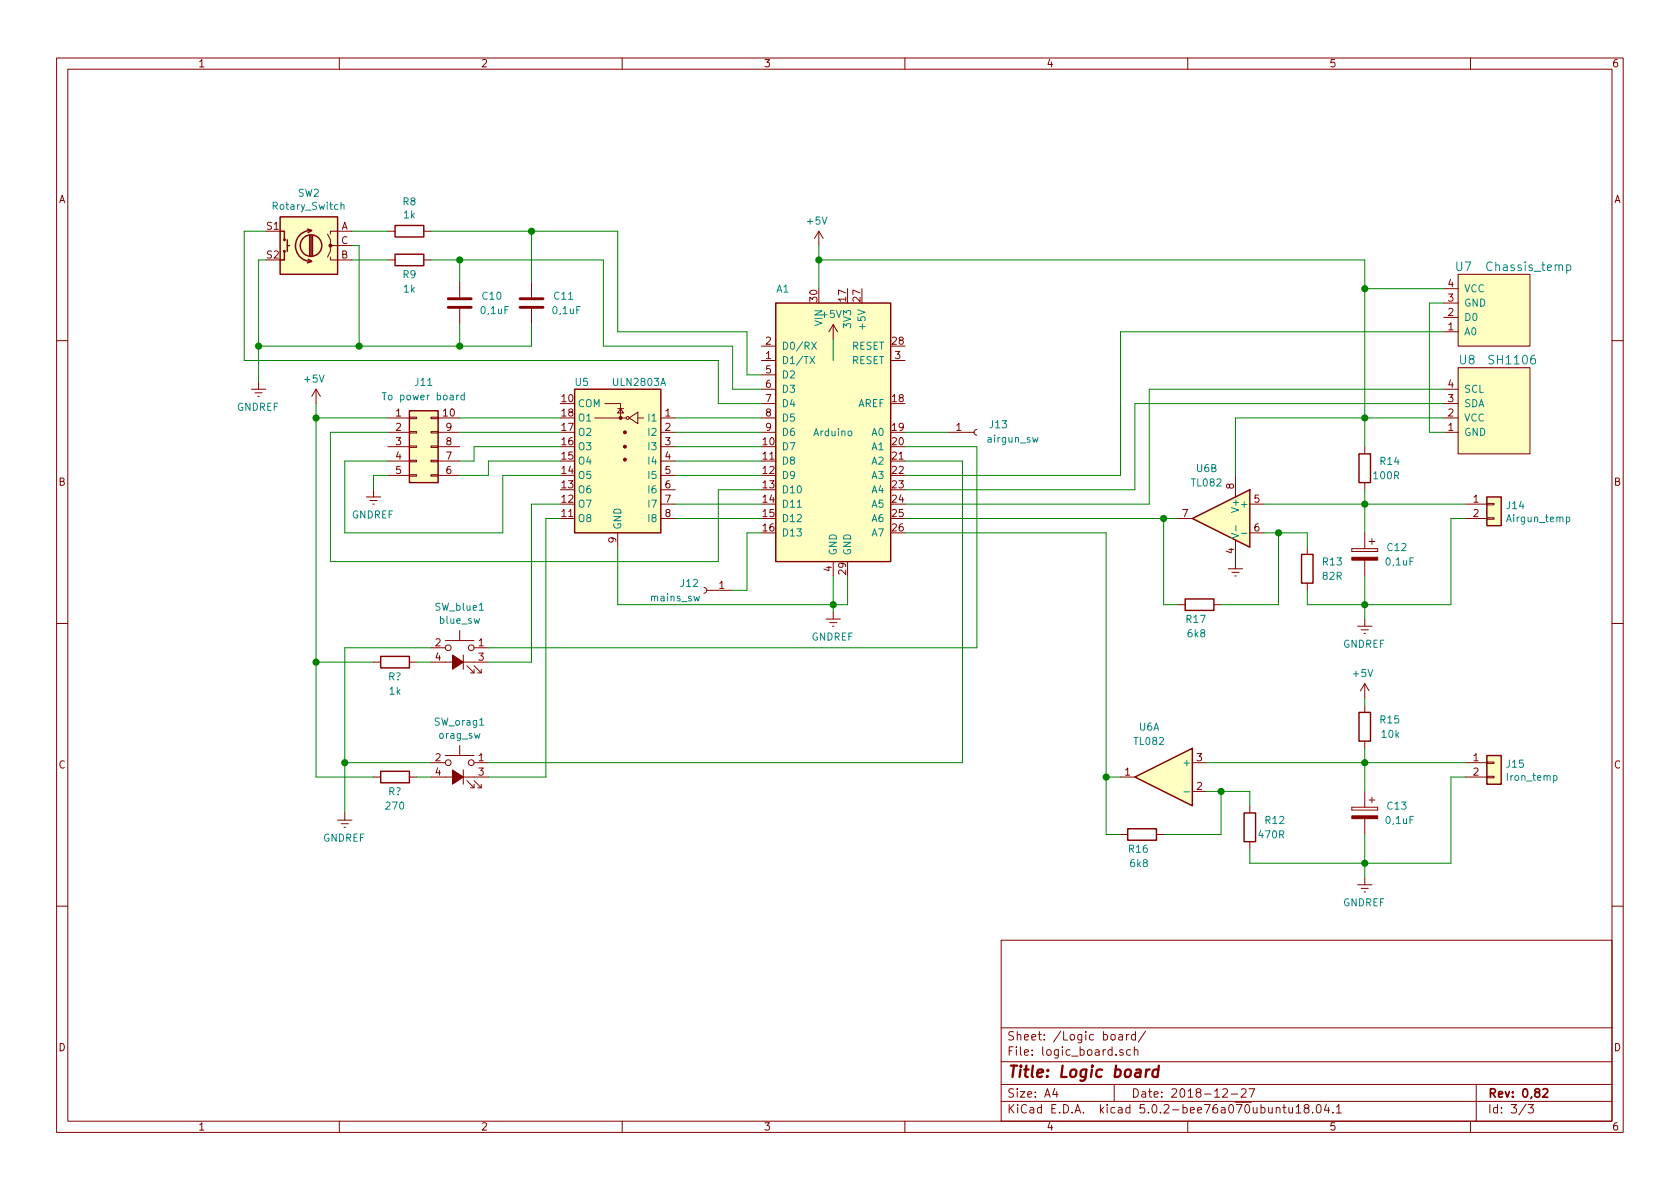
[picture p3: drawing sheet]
EESchema Schematic File Version 4
LIBS:Solder station-cache
EELAYER 26 0
EELAYER END
$Descr A4 11693 8268
encoding utf-8
Sheet 3 3
Title "Logic board"
Date "2018-12-27"
Rev "0,82"
Comp ""
Comment1 ""
Comment2 ""
Comment3 ""
Comment4 ""
$EndDescr
$Comp
L Solder-station-rescue:Arduino_Nano_v2.x-MCU_Module A?
U 1 1
P 5800 3000
AR Path="/5C273FF1/5C274725/5C288449" Ref="A?"  Part="1" 
AR Path="/5C287C9A/5C288449" Ref="A1"  Part="1" 
F 0 "A1" H 5450 4000 50  0000 C CNN
F 1 "Arduino" H 5800 3000 50  0000 C CNN
F 2 "Module:Arduino_Nano" H 5950 2050 50  0001 L CNN
F 3 "https://www.arduino.cc/en/uploads/Main/ArduinoNanoManual23.pdf" H 5800 2000 50  0001 C CNN
	1    5800 3000
	1    0    0    -1  
$EndComp
$Comp
L Solder-station-rescue:Rotary_Encoder_Switch-Device SW?
U 1 1
P 2150 1700
AR Path="/5C273FF1/5C274725/5C288450" Ref="SW?"  Part="1" 
AR Path="/5C287C9A/5C288450" Ref="SW2"  Part="1" 
F 0 "SW2" H 2150 2067 50  0000 C CNN
F 1 "Rotary_Switch" H 2150 1976 50  0000 C CNN
F 2 "" H 2000 1860 50  0001 C CNN
F 3 "~" H 2150 1960 50  0001 C CNN
	1    2150 1700
	-1   0    0    -1  
$EndComp
$Comp
L Solder-station-rescue:SW_Push_LED-Switch SW_blue?
U 1 1
P 3200 4600
AR Path="/5C273FF1/5C274725/5C288457" Ref="SW_blue?"  Part="1" 
AR Path="/5C287C9A/5C288457" Ref="SW_blue1"  Part="1" 
F 0 "SW_blue1" H 3200 4985 50  0000 C CNN
F 1 "blue_sw" H 3200 4894 50  0000 C CNN
F 2 "" H 3200 4900 50  0001 C CNN
F 3 "" H 3200 4900 50  0001 C CNN
	1    3200 4600
	-1   0    0    -1  
$EndComp
$Comp
L Solder-station-rescue:SW_Push_LED-Switch SW_orag?
U 1 1
P 3200 5400
AR Path="/5C273FF1/5C274725/5C28845E" Ref="SW_orag?"  Part="1" 
AR Path="/5C287C9A/5C28845E" Ref="SW_orag1"  Part="1" 
F 0 "SW_orag1" H 3200 5785 50  0000 C CNN
F 1 "orag_sw" H 3200 5694 50  0000 C CNN
F 2 "" H 3200 5700 50  0001 C CNN
F 3 "" H 3200 5700 50  0001 C CNN
	1    3200 5400
	-1   0    0    -1  
$EndComp
$Comp
L Solder-station-rescue:R-Device R?
U 1 1
P 2850 1600
AR Path="/5C273FF1/5C274725/5C288465" Ref="R?"  Part="1" 
AR Path="/5C287C9A/5C288465" Ref="R8"  Part="1" 
F 0 "R8" V 2643 1600 50  0000 C CNN
F 1 "1k" V 2734 1600 50  0000 C CNN
F 2 "" V 2780 1600 50  0001 C CNN
F 3 "~" H 2850 1600 50  0001 C CNN
	1    2850 1600
	0    -1   1    0   
$EndComp
$Comp
L Solder-station-rescue:R-Device R?
U 1 1
P 2850 1800
AR Path="/5C273FF1/5C274725/5C28846C" Ref="R?"  Part="1" 
AR Path="/5C287C9A/5C28846C" Ref="R9"  Part="1" 
F 0 "R9" V 2950 1800 50  0000 C CNN
F 1 "1k" V 3050 1800 50  0000 C CNN
F 2 "" V 2780 1800 50  0001 C CNN
F 3 "~" H 2850 1800 50  0001 C CNN
	1    2850 1800
	0    -1   1    0   
$EndComp
$Comp
L Solder-station-rescue:C-Device C?
U 1 1
P 3700 2100
AR Path="/5C273FF1/5C274725/5C288473" Ref="C?"  Part="1" 
AR Path="/5C287C9A/5C288473" Ref="C11"  Part="1" 
F 0 "C11" H 3400 2150 50  0000 L CNN
F 1 "0,1uF" H 3350 2050 50  0000 L CNN
F 2 "" H 3738 1950 50  0001 C CNN
F 3 "~" H 3700 2100 50  0001 C CNN
	1    3700 2100
	-1   0    0    -1  
$EndComp
$Comp
L Solder-station-rescue:C-Device C?
U 1 1
P 3200 2100
AR Path="/5C273FF1/5C274725/5C28847A" Ref="C?"  Part="1" 
AR Path="/5C287C9A/5C28847A" Ref="C10"  Part="1" 
F 0 "C10" H 2900 2150 50  0000 L CNN
F 1 "0,1uF" H 2850 2050 50  0000 L CNN
F 2 "" H 3238 1950 50  0001 C CNN
F 3 "~" H 3200 2100 50  0001 C CNN
	1    3200 2100
	-1   0    0    -1  
$EndComp
Wire Wire Line
	3700 2400 3700 2250
Wire Wire Line
	3200 2250 3200 2400
Wire Wire Line
	3200 1950 3200 1800
Wire Wire Line
	3000 1600 3700 1600
Wire Wire Line
	3700 1600 3700 1950
Wire Wire Line
	2700 1600 2450 1600
Wire Wire Line
	2700 1800 2450 1800
$Comp
L Solder-station-rescue:AD_tmp_sens-DIV_custom U?
U 1 1
P 10350 2150
AR Path="/5C273FF1/5C274725/5C28848A" Ref="U?"  Part="1" 
AR Path="/5C287C9A/5C28848A" Ref="U7"  Part="1" 
F 0 "U7" V 10650 2050 60  0000 R CNN
F 1 "Chassis_temp" V 10650 2750 60  0000 R CNN
F 2 "" H 10500 2200 60  0001 C CNN
F 3 "" H 10500 2200 60  0001 C CNN
	1    10350 2150
	0    1    -1   0   
$EndComp
$Comp
L Solder-station-rescue:+5V-power #PWR?
U 1 1
P 5800 2350
AR Path="/5C273FF1/5C274725/5C288491" Ref="#PWR?"  Part="1" 
AR Path="/5C287C9A/5C288491" Ref="#PWR025"  Part="1" 
F 0 "#PWR025" H 5800 2200 50  0001 C CNN
F 1 "+5V" H 5815 2523 50  0000 C CNN
F 2 "" H 5800 2350 50  0001 C CNN
F 3 "" H 5800 2350 50  0001 C CNN
	1    5800 2350
	-1   0    0    -1  
$EndComp
Wire Wire Line
	5800 4000 5800 4200
Wire Wire Line
	5800 4200 5900 4200
Wire Wire Line
	5900 4200 5900 4000
Wire Wire Line
	1850 1800 1800 1800
$Comp
L Solder-station-rescue:TL072-Amplifier_Operational U?
U 1 1
P 8100 5400
AR Path="/5C273FF1/5C274725/5C28849B" Ref="U?"  Part="1" 
AR Path="/5C287C9A/5C28849B" Ref="U6"  Part="1" 
AR Path="/5C28849B" Ref="U6"  Part="1" 
F 0 "U6" H 8200 5750 50  0000 C CNN
F 1 "TL082" H 8200 5650 50  0000 C CNN
F 2 "" H 8100 5400 50  0001 C CNN
F 3 "http://www.ti.com/lit/ds/symlink/tl071.pdf" H 8100 5400 50  0001 C CNN
	1    8100 5400
	-1   0    0    -1  
$EndComp
$Comp
L Solder-station-rescue:TL072-Amplifier_Operational U?
U 2 1
P 8500 3600
AR Path="/5C273FF1/5C274725/5C2884A2" Ref="U?"  Part="2" 
AR Path="/5C287C9A/5C2884A2" Ref="U6"  Part="2" 
AR Path="/5C2884A2" Ref="U6"  Part="2" 
F 0 "U6" H 8600 3950 50  0000 C CNN
F 1 "TL082" H 8600 3850 50  0000 C CNN
F 2 "" H 8500 3600 50  0001 C CNN
F 3 "http://www.ti.com/lit/ds/symlink/tl071.pdf" H 8500 3600 50  0001 C CNN
	2    8500 3600
	-1   0    0    -1  
$EndComp
$Comp
L Solder-station-rescue:TL072-Amplifier_Operational U?
U 3 1
P 8700 3600
AR Path="/5C273FF1/5C274725/5C2884A9" Ref="U?"  Part="3" 
AR Path="/5C287C9A/5C2884A9" Ref="U6"  Part="3" 
AR Path="/5C2884A9" Ref="U6"  Part="3" 
F 0 "U6" H 8658 3646 50  0001 L CNN
F 1 "TL082" H 8658 3555 50  0001 L CNN
F 2 "" H 8700 3600 50  0001 C CNN
F 3 "http://www.ti.com/lit/ds/symlink/tl071.pdf" H 8700 3600 50  0001 C CNN
	3    8700 3600
	1    0    0    -1  
$EndComp
$Comp
L Solder-station-rescue:Conn_01x02-Connector_Generic J?
U 1 1
P 10400 5300
AR Path="/5C273FF1/5C274725/5C2884AF" Ref="J?"  Part="1" 
AR Path="/5C287C9A/5C2884AF" Ref="J15"  Part="1" 
F 0 "J15" H 10479 5292 50  0000 L CNN
F 1 "Iron_temp" H 10479 5201 50  0000 L CNN
F 2 "" H 10400 5300 50  0001 C CNN
F 3 "~" H 10400 5300 50  0001 C CNN
	1    10400 5300
	1    0    0    -1  
$EndComp
Wire Wire Line
	8400 5500 8500 5500
$Comp
L Solder-station-rescue:Conn_01x02-Connector_Generic J?
U 1 1
P 10400 3500
AR Path="/5C273FF1/5C274725/5C2884B8" Ref="J?"  Part="1" 
AR Path="/5C287C9A/5C2884B8" Ref="J14"  Part="1" 
F 0 "J14" H 10480 3492 50  0000 L CNN
F 1 "Airgun_temp" H 10480 3401 50  0000 L CNN
F 2 "" H 10400 3500 50  0001 C CNN
F 3 "~" H 10400 3500 50  0001 C CNN
	1    10400 3500
	1    0    0    -1  
$EndComp
Wire Wire Line
	8200 3600 8100 3600
Connection ~ 3200 1800
Wire Wire Line
	3200 1800 3000 1800
Connection ~ 3200 2400
Wire Wire Line
	3200 2400 3700 2400
Wire Wire Line
	5800 2350 5800 2500
$Comp
L Solder-station-rescue:+5V-power #PWR?
U 1 1
P 5700 1700
AR Path="/5C273FF1/5C274725/5C2884E2" Ref="#PWR?"  Part="1" 
AR Path="/5C287C9A/5C2884E2" Ref="#PWR024"  Part="1" 
F 0 "#PWR024" H 5700 1550 50  0001 C CNN
F 1 "+5V" H 5715 1873 50  0000 C CNN
F 2 "" H 5700 1700 50  0001 C CNN
F 3 "" H 5700 1700 50  0001 C CNN
	1    5700 1700
	-1   0    0    -1  
$EndComp
Wire Wire Line
	2450 1700 2500 1700
Wire Wire Line
	2500 1700 2500 2400
$Comp
L Solder-station-rescue:GNDREF-power #PWR?
U 1 1
P 8600 3900
AR Path="/5C273FF1/5C274725/5C2884EA" Ref="#PWR?"  Part="1" 
AR Path="/5C287C9A/5C2884EA" Ref="#PWR027"  Part="1" 
F 0 "#PWR027" H 8600 3650 50  0001 C CNN
F 1 "GNDREF" H 8605 3727 50  0001 C CNN
F 2 "" H 8600 3900 50  0001 C CNN
F 3 "" H 8600 3900 50  0001 C CNN
	1    8600 3900
	-1   0    0    -1  
$EndComp
Wire Wire Line
	8500 4200 8900 4200
$Comp
L Solder-station-rescue:R-Device R?
U 1 1
P 8700 5750
AR Path="/5C273FF1/5C274725/5C2884F1" Ref="R?"  Part="1" 
AR Path="/5C287C9A/5C2884F1" Ref="R12"  Part="1" 
F 0 "R12" H 8950 5800 50  0000 R CNN
F 1 "470R" H 8950 5700 50  0000 R CNN
F 2 "" V 8630 5750 50  0001 C CNN
F 3 "~" H 8700 5750 50  0001 C CNN
	1    8700 5750
	1    0    0    -1  
$EndComp
$Comp
L Solder-station-rescue:GNDREF-power #PWR?
U 1 1
P 9500 6100
AR Path="/5C273FF1/5C274725/5C2884FF" Ref="#PWR?"  Part="1" 
AR Path="/5C287C9A/5C2884FF" Ref="#PWR030"  Part="1" 
F 0 "#PWR030" H 9500 5850 50  0001 C CNN
F 1 "GNDREF" H 9505 5927 50  0000 C CNN
F 2 "" H 9500 6100 50  0001 C CNN
F 3 "" H 9500 6100 50  0001 C CNN
	1    9500 6100
	-1   0    0    -1  
$EndComp
Wire Wire Line
	7700 5400 7800 5400
Wire Wire Line
	8100 5800 8500 5800
Wire Wire Line
	8500 5800 8500 5500
Wire Wire Line
	8800 3700 8900 3700
Wire Wire Line
	8900 3700 8900 4200
Connection ~ 8900 3700
Connection ~ 8500 5500
Wire Wire Line
	2500 2400 3200 2400
$Comp
L Solder-station-rescue:SH1106-DIV_custom U?
U 1 1
P 10350 2850
AR Path="/5C273FF1/5C274725/5C288516" Ref="U?"  Part="1" 
AR Path="/5C287C9A/5C288516" Ref="U8"  Part="1" 
F 0 "U8" V 10700 2650 60  0000 L CNN
F 1 "SH1106" V 10700 2850 60  0000 L CNN
F 2 "" H 10400 2900 60  0001 C CNN
F 3 "" H 10400 2900 60  0001 C CNN
	1    10350 2850
	0    1    -1   0   
$EndComp
$Comp
L Solder-station-rescue:Conn_01x01_Female-Connector J?
U 1 1
P 6800 3000
AR Path="/5C273FF1/5C274725/5C28851F" Ref="J?"  Part="1" 
AR Path="/5C287C9A/5C28851F" Ref="J13"  Part="1" 
F 0 "J13" H 6950 2950 50  0000 C CNN
F 1 "airgun_sw" H 7050 3050 50  0000 C CNN
F 2 "" H 6800 3000 50  0001 C CNN
F 3 "~" H 6800 3000 50  0001 C CNN
	1    6800 3000
	1    0    0    1   
$EndComp
$Comp
L Solder-station-rescue:R-Device R?
U 1 1
P 9500 5050
AR Path="/5C273FF1/5C274725/5C288526" Ref="R?"  Part="1" 
AR Path="/5C287C9A/5C288526" Ref="R15"  Part="1" 
F 0 "R15" H 9750 5100 50  0000 R CNN
F 1 "10k" H 9750 5000 50  0000 R CNN
F 2 "" V 9430 5050 50  0001 C CNN
F 3 "~" H 9500 5050 50  0001 C CNN
	1    9500 5050
	1    0    0    -1  
$EndComp
Wire Wire Line
	9500 5200 9500 5300
Connection ~ 9500 5300
Wire Wire Line
	9500 5300 8400 5300
$Comp
L Solder-station-rescue:+5V-power #PWR?
U 1 1
P 9500 4850
AR Path="/5C273FF1/5C274725/5C288530" Ref="#PWR?"  Part="1" 
AR Path="/5C287C9A/5C288530" Ref="#PWR029"  Part="1" 
F 0 "#PWR029" H 9500 4700 50  0001 C CNN
F 1 "+5V" H 9515 5023 50  0000 C CNN
F 2 "" H 9500 4850 50  0001 C CNN
F 3 "" H 9500 4850 50  0001 C CNN
	1    9500 4850
	-1   0    0    -1  
$EndComp
Wire Wire Line
	9500 4850 9500 4900
$Comp
L Solder-station-rescue:CP-Device C?
U 1 1
P 9500 5650
AR Path="/5C273FF1/5C274725/5C28853F" Ref="C?"  Part="1" 
AR Path="/5C287C9A/5C28853F" Ref="C13"  Part="1" 
F 0 "C13" H 9200 5700 50  0000 L CNN
F 1 "0,1uF" H 9150 5600 50  0000 L CNN
F 2 "" H 9538 5500 50  0001 C CNN
F 3 "~" H 9500 5650 50  0001 C CNN
	1    9500 5650
	-1   0    0    -1  
$EndComp
Connection ~ 3700 1600
Wire Wire Line
	2500 2400 1800 2400
Wire Wire Line
	1800 1800 1800 2400
Connection ~ 2500 2400
Wire Wire Line
	8600 2900 8600 3300
Wire Wire Line
	4200 2400 4200 1800
Wire Wire Line
	3200 1800 4200 1800
Wire Wire Line
	4300 1600 4300 2300
Wire Wire Line
	3700 1600 4300 1600
$Comp
L Solder-station-rescue:ULN2803A-Transistor_Array U?
U 1 1
P 4300 3100
AR Path="/5C273FF1/5C274725/5C28857E" Ref="U?"  Part="1" 
AR Path="/5C287C9A/5C28857E" Ref="U5"  Part="1" 
F 0 "U5" H 4550 3550 50  0000 C CNN
F 1 "ULN2803A" H 4150 3550 50  0000 C CNN
F 2 "" H 4350 2450 50  0001 L CNN
F 3 "http://www.ti.com/lit/ds/symlink/uln2803a.pdf" H 4400 2900 50  0001 C CNN
	1    4300 3100
	-1   0    0    -1  
$EndComp
Connection ~ 8100 3600
Wire Wire Line
	1700 1600 1850 1600
Wire Wire Line
	9500 2900 8600 2900
Wire Wire Line
	10050 2900 9500 2900
Wire Wire Line
	10050 3000 9950 3000
Connection ~ 7700 5400
Wire Wire Line
	10050 2100 9950 2100
Wire Wire Line
	9950 2100 9950 3000
Wire Wire Line
	1700 1600 1700 2500
Wire Wire Line
	5300 2900 4700 2900
Wire Wire Line
	5300 3100 4700 3100
Wire Wire Line
	4700 3000 5300 3000
Wire Wire Line
	4700 3200 5300 3200
Wire Wire Line
	5300 3300 4700 3300
Wire Wire Line
	5300 3500 4700 3500
Wire Wire Line
	4700 3600 5300 3600
Wire Wire Line
	5300 2800 5000 2800
Wire Wire Line
	5000 2800 5000 2500
Wire Wire Line
	5100 2400 5100 2700
Wire Wire Line
	5100 2700 5300 2700
Wire Wire Line
	5300 2600 5200 2600
Wire Wire Line
	5200 2600 5200 2300
Wire Wire Line
	1700 2500 5000 2500
Wire Wire Line
	4200 2400 5100 2400
Wire Wire Line
	4300 2300 5200 2300
$Comp
L Solder-station-rescue:Conn_01x01_Female-Connector J?
U 1 1
P 4900 4100
AR Path="/5C273FF1/5C274725/5C2885B8" Ref="J?"  Part="1" 
AR Path="/5C287C9A/5C2885B8" Ref="J12"  Part="1" 
F 0 "J12" H 5000 4150 50  0000 C CNN
F 1 "mains_sw" H 5100 4050 50  0000 C CNN
F 2 "" H 4900 4100 50  0001 C CNN
F 3 "~" H 4900 4100 50  0001 C CNN
	1    4900 4100
	-1   0    0    -1  
$EndComp
$Comp
L Solder-station-rescue:Conn_02x05_Counter_Clockwise-Connector_Generic J?
U 1 1
P 2900 3100
AR Path="/5C273FF1/5C274725/5C2885C8" Ref="J?"  Part="1" 
AR Path="/5C287C9A/5C2885C8" Ref="J11"  Part="1" 
F 0 "J11" H 2950 3550 50  0000 C CNN
F 1 "To power board" H 2950 3450 50  0000 C CNN
F 2 "" H 2900 3100 50  0001 C CNN
F 3 "~" H 2900 3100 50  0001 C CNN
	1    2900 3100
	1    0    0    -1  
$EndComp
$Comp
L Solder-station-rescue:GNDREF-power #PWR?
U 1 1
P 5800 4250
AR Path="/5C273FF1/5C274725/5C2885CF" Ref="#PWR?"  Part="1" 
AR Path="/5C287C9A/5C2885CF" Ref="#PWR026"  Part="1" 
F 0 "#PWR026" H 5800 4000 50  0001 C CNN
F 1 "GNDREF" H 5805 4077 50  0000 C CNN
F 2 "" H 5800 4250 50  0001 C CNN
F 3 "" H 5800 4250 50  0001 C CNN
	1    5800 4250
	-1   0    0    -1  
$EndComp
Wire Wire Line
	5800 4200 5800 4250
Wire Wire Line
	8700 5500 8700 5600
Wire Wire Line
	8500 5500 8700 5500
Wire Wire Line
	8700 5900 8700 6000
Wire Wire Line
	10100 5400 10100 6000
Wire Wire Line
	9500 6000 9500 6100
Wire Wire Line
	8700 6000 9500 6000
Wire Wire Line
	9500 5800 9500 6000
Connection ~ 9500 6000
Wire Wire Line
	9500 6000 10100 6000
Wire Wire Line
	9500 5500 9500 5300
Wire Wire Line
	10200 5400 10100 5400
Wire Wire Line
	9500 5300 10200 5300
$Comp
L Solder-station-rescue:R-Device R?
U 1 1
P 9100 3950
AR Path="/5C273FF1/5C274725/5C452FD9" Ref="R?"  Part="1" 
AR Path="/5C287C9A/5C452FD9" Ref="R13"  Part="1" 
F 0 "R13" H 9350 4000 50  0000 R CNN
F 1 "82R" H 9350 3900 50  0000 R CNN
F 2 "" V 9030 3950 50  0001 C CNN
F 3 "~" H 9100 3950 50  0001 C CNN
	1    9100 3950
	1    0    0    -1  
$EndComp
$Comp
L Solder-station-rescue:GNDREF-power #PWR?
U 1 1
P 9500 4300
AR Path="/5C273FF1/5C274725/5C452FE0" Ref="#PWR?"  Part="1" 
AR Path="/5C287C9A/5C452FE0" Ref="#PWR028"  Part="1" 
F 0 "#PWR028" H 9500 4050 50  0001 C CNN
F 1 "GNDREF" H 9505 4127 50  0000 C CNN
F 2 "" H 9500 4300 50  0001 C CNN
F 3 "" H 9500 4300 50  0001 C CNN
	1    9500 4300
	-1   0    0    -1  
$EndComp
$Comp
L Solder-station-rescue:R-Device R?
U 1 1
P 9500 3250
AR Path="/5C273FF1/5C274725/5C452FE6" Ref="R?"  Part="1" 
AR Path="/5C287C9A/5C452FE6" Ref="R14"  Part="1" 
F 0 "R14" H 9750 3300 50  0000 R CNN
F 1 "100R" H 9750 3200 50  0000 R CNN
F 2 "" V 9430 3250 50  0001 C CNN
F 3 "~" H 9500 3250 50  0001 C CNN
	1    9500 3250
	1    0    0    -1  
$EndComp
Wire Wire Line
	9500 3400 9500 3500
Connection ~ 9500 3500
Wire Wire Line
	9500 3500 8800 3500
$Comp
L Solder-station-rescue:CP-Device C?
U 1 1
P 9500 3850
AR Path="/5C273FF1/5C274725/5C452FF7" Ref="C?"  Part="1" 
AR Path="/5C287C9A/5C452FF7" Ref="C12"  Part="1" 
F 0 "C12" H 9200 3900 50  0000 L CNN
F 1 "0,1uF" H 9150 3800 50  0000 L CNN
F 2 "" H 9538 3700 50  0001 C CNN
F 3 "~" H 9500 3850 50  0001 C CNN
	1    9500 3850
	-1   0    0    -1  
$EndComp
Wire Wire Line
	9100 3700 9100 3800
Wire Wire Line
	9100 4100 9100 4200
Wire Wire Line
	10100 3600 10100 4200
Wire Wire Line
	9500 4200 9500 4300
Wire Wire Line
	9100 4200 9500 4200
Wire Wire Line
	9500 4000 9500 4200
Connection ~ 9500 4200
Wire Wire Line
	9500 4200 10100 4200
Wire Wire Line
	9500 3700 9500 3500
Wire Wire Line
	10200 3600 10100 3600
Wire Wire Line
	9500 3500 10200 3500
Wire Wire Line
	9500 2900 9500 3100
Connection ~ 5800 4200
Wire Wire Line
	8900 3700 9100 3700
Wire Wire Line
	5700 1700 5700 1800
Wire Wire Line
	3200 2900 3900 2900
Wire Wire Line
	3200 3000 3900 3000
Wire Wire Line
	3200 3200 3300 3200
Wire Wire Line
	3300 3200 3300 3100
Wire Wire Line
	3300 3100 3900 3100
Wire Wire Line
	3200 3300 3400 3300
Wire Wire Line
	3400 3300 3400 3200
Wire Wire Line
	3400 3200 3900 3200
Wire Wire Line
	2700 3200 2400 3200
Wire Wire Line
	2400 3200 2400 3700
Wire Wire Line
	2400 3700 3500 3700
Wire Wire Line
	3500 3700 3500 3300
Wire Wire Line
	3500 3300 3900 3300
$Comp
L Solder-station-rescue:GNDREF-power #PWR?
U 1 1
P 2600 3400
AR Path="/5C273FF1/5C274725/5C4DFF0C" Ref="#PWR?"  Part="1" 
AR Path="/5C287C9A/5C4DFF0C" Ref="#PWR023"  Part="1" 
F 0 "#PWR023" H 2600 3150 50  0001 C CNN
F 1 "GNDREF" H 2605 3227 50  0000 C CNN
F 2 "" H 2600 3400 50  0001 C CNN
F 3 "" H 2600 3400 50  0001 C CNN
	1    2600 3400
	-1   0    0    -1  
$EndComp
Wire Wire Line
	2600 3400 2600 3300
$Comp
L Solder-station-rescue:+5V-power #PWR?
U 1 1
P 2200 2800
AR Path="/5C273FF1/5C274725/5C4EF47F" Ref="#PWR?"  Part="1" 
AR Path="/5C287C9A/5C4EF47F" Ref="#PWR021"  Part="1" 
F 0 "#PWR021" H 2200 2650 50  0001 C CNN
F 1 "+5V" H 2215 2973 50  0000 C CNN
F 2 "" H 2200 2800 50  0001 C CNN
F 3 "" H 2200 2800 50  0001 C CNN
	1    2200 2800
	-1   0    0    -1  
$EndComp
Wire Wire Line
	2700 3300 2600 3300
Wire Wire Line
	2200 2900 2200 2800
Wire Wire Line
	5100 4100 5200 4100
Wire Wire Line
	5200 4100 5200 3700
Wire Wire Line
	5200 3700 5300 3700
Wire Wire Line
	5800 4200 4300 4200
Wire Wire Line
	3900 3500 3700 3500
Wire Wire Line
	3700 3500 3700 4600
Wire Wire Line
	3400 4600 3700 4600
Wire Wire Line
	3400 4500 6800 4500
Wire Wire Line
	6800 4500 6800 3100
Wire Wire Line
	6300 3100 6800 3100
Wire Wire Line
	6300 3000 6600 3000
Wire Wire Line
	3900 3600 3800 3600
Wire Wire Line
	3800 3600 3800 5400
Wire Wire Line
	3400 5400 3800 5400
Wire Wire Line
	2200 2900 2200 4600
Wire Wire Line
	2200 4600 2200 5400
Connection ~ 2200 4600
Wire Wire Line
	2400 4500 3000 4500
Wire Wire Line
	2400 5300 2400 4500
Wire Wire Line
	3400 5300 6700 5300
Wire Wire Line
	6700 5300 6700 3200
Wire Wire Line
	6700 3200 6300 3200
Wire Wire Line
	6300 3700 7700 3700
Wire Wire Line
	7700 3700 7700 5400
Wire Wire Line
	8100 3600 6300 3600
Connection ~ 9500 2900
Wire Wire Line
	9500 2900 9500 2000
Wire Wire Line
	9500 2000 10050 2000
Wire Wire Line
	9500 2000 9500 1800
Wire Wire Line
	9500 1800 5700 1800
Connection ~ 9500 2000
Connection ~ 5700 1800
Wire Wire Line
	5700 1800 5700 2000
Wire Wire Line
	7900 2800 10050 2800
Wire Wire Line
	10050 2700 8000 2700
Wire Wire Line
	6300 3300 7800 3300
Wire Wire Line
	7800 3300 7800 2300
Wire Wire Line
	7800 2300 10050 2300
Connection ~ 2200 2900
Wire Wire Line
	2200 2900 2700 2900
$Comp
L Solder-station-rescue:GNDREF-power #PWR?
U 1 1
P 2400 5650
AR Path="/5C273FF1/5C274725/5C62FC40" Ref="#PWR?"  Part="1" 
AR Path="/5C287C9A/5C62FC40" Ref="#PWR022"  Part="1" 
F 0 "#PWR022" H 2400 5400 50  0001 C CNN
F 1 "GNDREF" H 2405 5477 50  0000 C CNN
F 2 "" H 2400 5650 50  0001 C CNN
F 3 "" H 2400 5650 50  0001 C CNN
	1    2400 5650
	-1   0    0    -1  
$EndComp
Wire Wire Line
	2400 5650 2400 5300
Connection ~ 2400 5300
Wire Wire Line
	2400 5300 3000 5300
$Comp
L Solder-station-rescue:GNDREF-power #PWR?
U 1 1
P 1800 2650
AR Path="/5C273FF1/5C274725/5C6581CF" Ref="#PWR?"  Part="1" 
AR Path="/5C287C9A/5C6581CF" Ref="#PWR020"  Part="1" 
F 0 "#PWR020" H 1800 2400 50  0001 C CNN
F 1 "GNDREF" H 1805 2477 50  0000 C CNN
F 2 "" H 1800 2650 50  0001 C CNN
F 3 "" H 1800 2650 50  0001 C CNN
	1    1800 2650
	-1   0    0    -1  
$EndComp
Wire Wire Line
	1800 2650 1800 2400
Connection ~ 1800 2400
$Comp
L Solder-station-rescue:R-Device R?
U 1 1
P 7950 5800
AR Path="/5C273FF1/5C274725/5C329040" Ref="R?"  Part="1" 
AR Path="/5C287C9A/5C329040" Ref="R16"  Part="1" 
F 0 "R16" V 8050 5850 50  0000 R CNN
F 1 "6k8" V 8150 5850 50  0000 R CNN
F 2 "" V 7880 5800 50  0001 C CNN
F 3 "~" H 7950 5800 50  0001 C CNN
	1    7950 5800
	0    1    1    0   
$EndComp
Wire Wire Line
	7800 5800 7700 5800
Wire Wire Line
	7700 5400 7700 5800
$Comp
L Solder-station-rescue:R-Device R?
U 1 1
P 8350 4200
AR Path="/5C273FF1/5C274725/5C339E42" Ref="R?"  Part="1" 
AR Path="/5C287C9A/5C339E42" Ref="R17"  Part="1" 
F 0 "R17" V 8450 4250 50  0000 R CNN
F 1 "6k8" V 8550 4250 50  0000 R CNN
F 2 "" V 8280 4200 50  0001 C CNN
F 3 "~" H 8350 4200 50  0001 C CNN
	1    8350 4200
	0    1    1    0   
$EndComp
Wire Wire Line
	8200 4200 8100 4200
Wire Wire Line
	8100 3600 8100 4200
Wire Wire Line
	2200 4600 2600 4600
Wire Wire Line
	2200 5400 2600 5400
$Comp
L Solder-station-rescue:R-Device R?
U 1 1
P 2750 4600
AR Path="/5C273FF1/5C274725/5C36DC96" Ref="R?"  Part="1" 
AR Path="/5C287C9A/5C36DC96" Ref="R?"  Part="1" 
F 0 "R?" V 2850 4600 50  0000 C CNN
F 1 "1k" V 2950 4600 50  0000 C CNN
F 2 "" V 2680 4600 50  0001 C CNN
F 3 "~" H 2750 4600 50  0001 C CNN
	1    2750 4600
	0    -1   1    0   
$EndComp
$Comp
L Solder-station-rescue:R-Device R?
U 1 1
P 2750 5400
AR Path="/5C273FF1/5C274725/5C36E24B" Ref="R?"  Part="1" 
AR Path="/5C287C9A/5C36E24B" Ref="R?"  Part="1" 
F 0 "R?" V 2850 5400 50  0000 C CNN
F 1 "270" V 2950 5400 50  0000 C CNN
F 2 "" V 2680 5400 50  0001 C CNN
F 3 "~" H 2750 5400 50  0001 C CNN
	1    2750 5400
	0    -1   1    0   
$EndComp
Wire Wire Line
	2900 5400 3000 5400
Wire Wire Line
	2900 4600 3000 4600
Wire Wire Line
	6300 3400 7900 3400
Wire Wire Line
	7900 3400 7900 2800
Wire Wire Line
	8000 3500 8000 2700
Wire Wire Line
	6300 3500 8000 3500
Wire Wire Line
	4300 3800 4300 4200
Wire Wire Line
	5300 3400 5000 3400
Wire Wire Line
	5000 3400 5000 3900
Wire Wire Line
	5000 3900 2300 3900
Wire Wire Line
	2300 3900 2300 3000
Wire Wire Line
	2300 3000 2700 3000
$EndSCHEMATC
